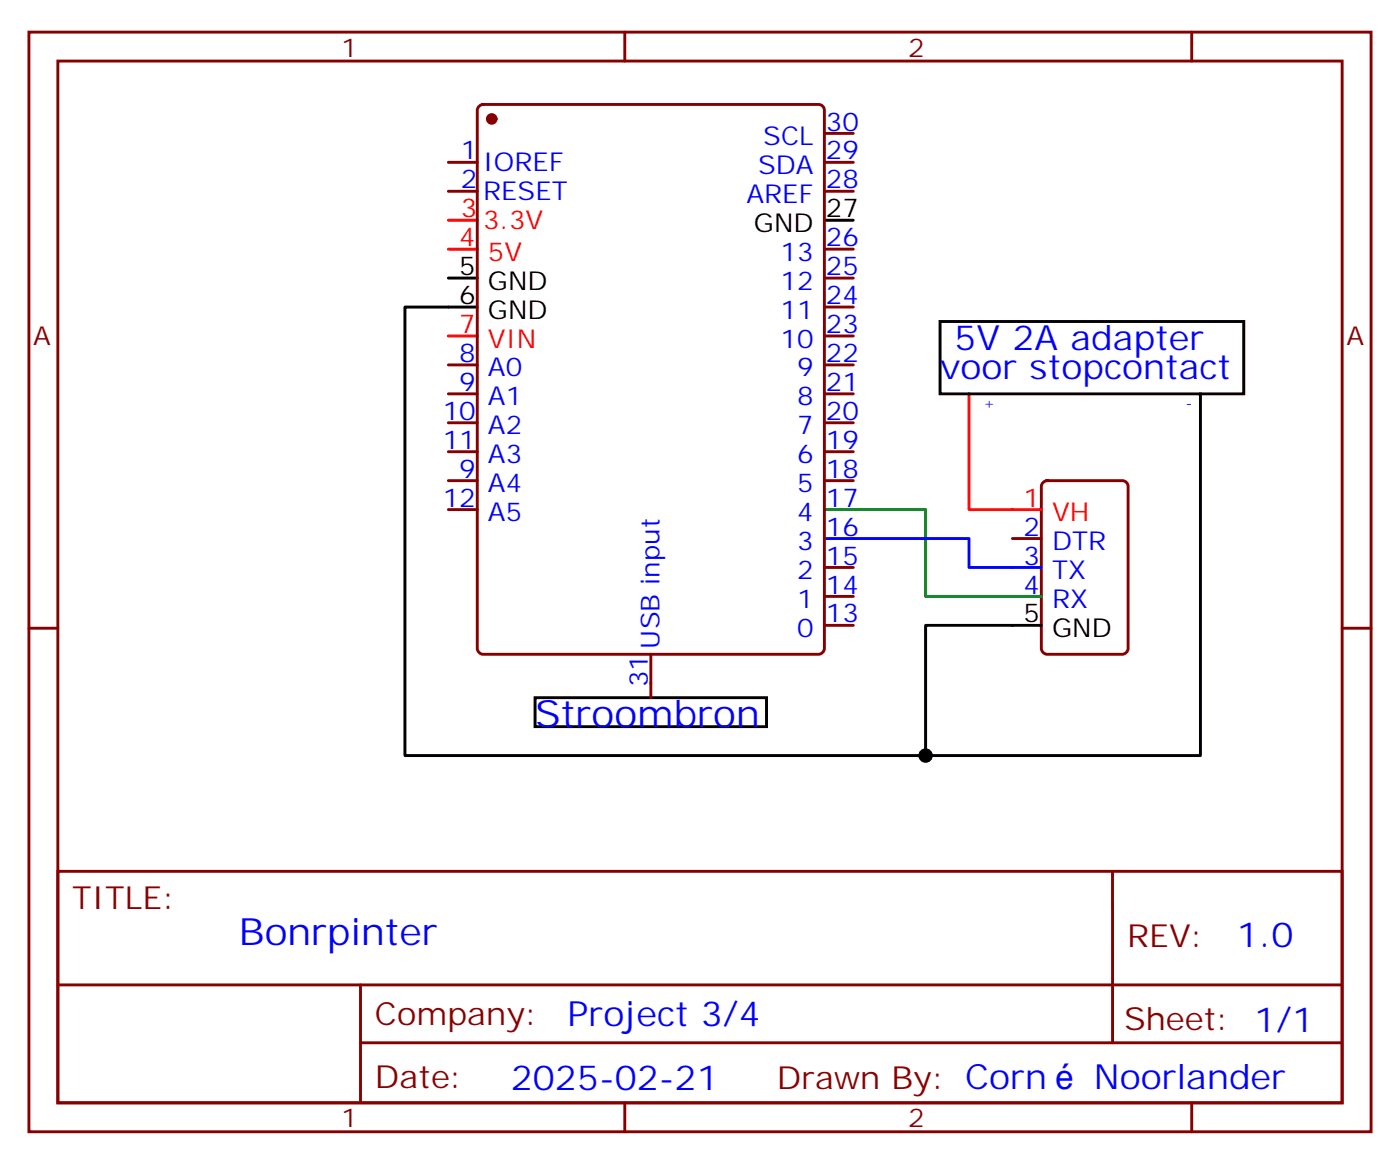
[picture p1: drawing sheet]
<svg xmlns="http://www.w3.org/2000/svg" width="171mm" height="142mm" viewBox="0 0 171 142" stroke-linecap="round" stroke-linejoin="round" font-family="sans-serif">
<g fill="none" stroke="#870000" stroke-width=".35">
<path d="M3.5 3.9h163.7v134.1h-163.7zM7.1 7.4h156.6v127h-156.6zM54.7 19.8h3.5M58.4 12.9l.5-.2h40.9a.71 .71 0 0 1 .7 .7v65.7a.76 .76 0 0 1-.7 .7h-40.9a.76 .76 0 0 1-.7-.7v-65.7zM76.2 3.9v3.5M100.5 19.8h3.6M100.5 16.3h3.6M145.3 3.9v3.5M54.7 23.3h3.5M100.5 23.3h3.6M100.5 30.4h3.6M100.5 33.9h3.6"/>
<path d="M100.5 37.4h3.6M54.7 44.5h3.5M54.7 48h3.5M54.7 51.5h3.5M54.7 55.1h3.5M54.7 58.6h3.5M100.5 41h3.6M100.5 44.5h3.6M100.5 48h3.6M100.5 51.5h3.6M100.5 55.1h3.6M100.5 58.6h3.6"/>
<path d="M127.2 58.8l.5-.2h9.2a.71 .71 0 0 1 .7 .7v19.8a.76 .76 0 0 1-.7 .7h-9.2a.76 .76 0 0 1-.7-.7v-19.8zM3.5 76.6h3.6M54.7 62.1h3.5M79.4 79.8v5.3M100.5 69.2h3.6M100.5 72.7h3.6M100.5 76.2h3.6M123.5 65.7h3.5M163.7 76.6h3.5M7.1 106.2h156.6v28.2h-156.6zM135.7 106.2v20.9M7.1 120.1h156.5"/>
<path d="M44 127.1h119.6M44 120.1v14.1M76.2 134.4v3.6M145.3 134.4v3.6"/>
</g>
<path d="M54.7 26.8h3.5M54.7 30.4h3.5M54.7 41h3.5M118.2 48v14.1h8.8" fill="none" stroke="#f00" stroke-width=".35"/>
<path d="M100.5 65.7h17.7v3.5h8.8" fill="none" stroke="#00f" stroke-width=".35"/>
<path d="M100.5 62.1h12.4v10.6h14.1" fill="none" stroke="#008700" stroke-width=".35"/>
<path d="M54.7 33.9h3.5M58.2 37.4h-8.8v54.7h63.5v-15.9h14.1M100.5 26.8h3.6M114.7 39.2h37v8.8h-37zM146.4 48v44.1h-33.5M65.3 85.1h28.2v3.5h-28.2z" fill="none" stroke="#000" stroke-width=".35"/>
<circle cx="60" cy="14.5" r=".53" fill="#870000" stroke="#870000" stroke-width=".35"/>
<circle cx="112.9" cy="92.1" r=".88" fill="#000"/>
<g font-size="4.6" fill="#00f">
<text x="65.3" y="88.6">Stroombron</text>
<text x="29.1" y="115.2">Bonrpinter</text>
</g>
<g font-size="4.2" fill="#00f">
<text x="114.7" y="46.2">voor stopcontact</text>
<text x="116.4" y="42.7">5V 2A adapter</text>
<text x="150.9" y="115.5">1.0</text>
<text x="69.2" y="125">Project 3/4</text>
<text x="62.3" y="132.8">2025-02-21</text>
<text x="133.4" y="132.8">Noorlander</text>
</g>
<g font-size="3.9" fill="#800">
<text x="8.8" y="110.8">TITLE:</text>
<text x="137.4" y="115.5">REV:</text>
<text x="45.7" y="125">Company:</text>
<text x="137.1" y="125.6">Sheet: 1/1</text>
<text x="45.7" y="132.7">Date:</text>
<text x="94.8" y="132.8">Drawn By: Corn</text>
</g>
<g font-size="3.2" fill="#800">
<text x="41.6" y="6.9">1</text>
<text x="110.8" y="6.9">2</text>
<text x="4.1" y="42">A</text>
<text x="164.2" y="42">A</text>
<text x="41.6" y="137.4">1</text>
<text x="110.8" y="137.4">2</text>
</g>
<g font-size="3.2" fill="#00f">
<text x="93.1" y="17.7">SCL</text>
<text x="100.7" y="15.9">30</text>
<text x="56.2" y="19.4">1</text>
<text x="56.2" y="23">2</text>
<text x="58.9" y="20.8">IOREF</text>
<text x="92.5" y="21.2">SDA</text>
<text x="100.7" y="19.4">29</text>
<text x="100.7" y="23">28</text>
<text x="58.9" y="24.4">RESET</text>
<text x="91" y="24.7">AREF</text>
<text x="95.2" y="31.8">13</text>
<text x="95.2" y="35.3">12</text>
<text x="100.7" y="30">26</text>
<text x="100.7" y="33.5">25</text>
<text x="95.2" y="38.8">11</text>
<text x="100.7" y="37.1">24</text>
<text x="100.7" y="40.6">23</text>
<text x="56" y="47.7">9</text>
<text x="56" y="44.1">8</text>
<text x="59.5" y="45.9">A0</text>
<text x="95.2" y="42.4">10</text>
<text x="97.2" y="45.9">9</text>
<text x="100.7" y="44.1">22</text>
<text x="100.7" y="47.7">21</text>
<text x="54" y="51.2">10</text>
<text x="59.5" y="53">A2</text>
<text x="59.5" y="49.4">A1</text>
<text x="97.2" y="49.4">8</text>
<text x="97.2" y="53">7</text>
<text x="100.7" y="51.2">20</text>
<text x="54" y="54.7">11</text>
<text x="56" y="58.2">9</text>
<text x="59.5" y="56.5">A3</text>
<text x="97.2" y="56.5">6</text>
<text x="100.7" y="54.7">19</text>
<text x="100.7" y="58.2">18</text>
<text x="54" y="61.8">12</text>
<text x="59.5" y="63.5">A5</text>
<text x="59.5" y="60">A4</text>
<text x="97.2" y="60">5</text>
<text x="97.2" y="63.5">4</text>
<text x="100.7" y="61.8">17</text>
<text x="100.7" y="65.3">16</text>
<text x="124.8" y="65.3">2</text>
<text x="97.2" y="67.1">3</text>
<text x="97.2" y="70.6">2</text>
<text x="100.7" y="68.8">15</text>
<text x="124.8" y="68.8">3</text>
<text x="128.3" y="67.1">DTR</text>
<text x="128.3" y="70.6">TX</text>
<text x="97.2" y="74.1">1</text>
<text x="97.2" y="77.6">0</text>
<text x="100.7" y="72.4">14</text>
<text x="100.7" y="75.9">13</text>
<text x="124.8" y="72.4">4</text>
<text x="128.3" y="74.1">RX</text>
<text x="79" y="83.8" transform="rotate(-90 79 83.8)">31</text>
<text x="80.4" y="79.1" transform="rotate(-90 80.4 79.1)">USB input</text>
</g>
<g font-size="3.2" fill="#f00">
<text x="56.2" y="26.5">3</text>
<text x="58.9" y="27.9">3.3V</text>
<text x="56" y="30">4</text>
<text x="59.5" y="31.8">5V</text>
<text x="56" y="40.6">7</text>
<text x="59.5" y="42.4">VIN</text>
<text x="124.8" y="61.8">1</text>
<text x="128.3" y="63.5">VH</text>
</g>
<g font-size="3.2">
<text x="92" y="28.3">GND</text>
<text x="100.7" y="26.5">27</text>
<text x="56" y="33.5">5</text>
<text x="59.5" y="35.3">GND</text>
<text x="56" y="37.1">6</text>
<text x="59.5" y="38.8">GND</text>
<text x="124.8" y="75.9">5</text>
<text x="128.3" y="77.6">GND</text>
</g>
<g font-size="1.8" fill="#00f">
<text x="119.9" y="49.8">+</text>
<text x="144.6" y="49.8">-</text>
</g>
</svg>
